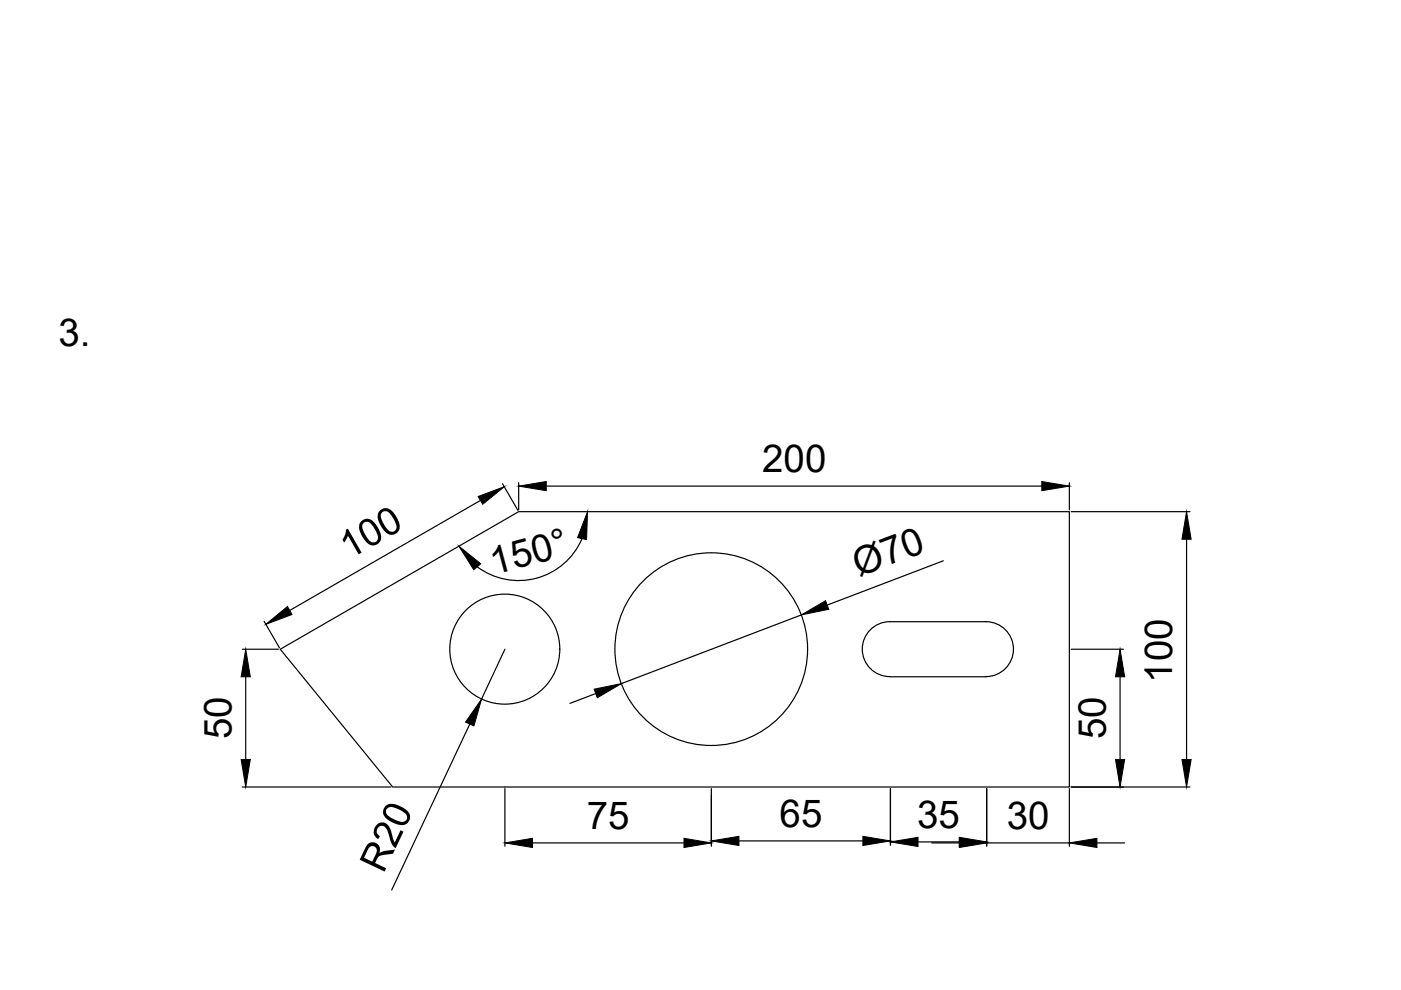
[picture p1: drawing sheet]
<svg xmlns="http://www.w3.org/2000/svg" width="297mm" height="210mm" viewBox="0 0 297 210" stroke-linecap="round" stroke-linejoin="round" font-family="sans-serif">
<!-- layer: 0 -->
<g fill="none" stroke="#000" stroke-width=".25">
<path d="M101.8 106.1l-40.4 23.3M106.5 102.6l3.3 5.6M110 102.3v5.8M115.8 103.1h105.1M123.4 114.2a14.6 14.6 0 0 1-22.2 6M200 118.9l-24.6 9.4M226.7 102.3v5.8M227.1 108.5h25.2M251.6 114.3v46.7M51.4 137.7h7.6M56 131.7l3.3 5.7M59.4 137.7l50.6-29.2h116.7v58.4h-143.4z"/>
<path d="M107 137.7l-4.9 10.5M169.9 130.4l-38.1 14.5M227.1 137.7h11.1M52.1 143.5v17.5M99.6 153.5l-16.6 35.2M126.3 147.1l-5.5 2M188.6 143.5a5.8 5.8 0 0 1-5.8-5.9 5.8 5.8 0 0 1 5.8-5.8h20.5a5.8 5.8 0 0 1 5.8 5.8 5.8 5.8 0 0 1-5.9 5.9M188.7 143.5h20.4M237.5 143.5v17.5M51.4 166.9h31.5M107 167.2v12.2M112.9 178.7h32.1"/>
<path d="M150.8 167.2v12.2M156.7 178.3h26.3M188.8 167.2v12M194.6 178.5h8.8M197.6 178.7h5.8M209.2 178.7h17.5M209.2 167.2v12.2M226.7 167.2v12.2M227.1 166.9h25.2M232.6 178.7h5.8"/>
<circle cx="107" cy="137.6" r="11.7"/>
<circle cx="150.8" cy="137.6" r="20.4"/>
</g>
<g fill="#000" stroke="#000" stroke-width=".21">
<path d="M101.4 105.3l5.5-2.1-4.6 3.7zM110 103.1l5.8-1v1.9zM124.6 108.5l-.2 5.9-1.9-.4zM220.9 102.1l5.8 1-5.8 .9zM251.6 108.5l.9 5.8h-1.9zM56.4 132.4l4.5-3.8 1 1.7zM97.3 115.8l4.6 3.7-1.5 1.3zM169.9 130.4l5.1-3 .7 1.8zM52.1 137.7l1 5.8h-2zM102.1 148.2l-1.6 5.7-1.8-.8zM126 146.1l5.8-1.2-5.2 3zM237.5 137.7l.9 5.8h-1.9z"/>
<path d="M51.1 161h2l-1 5.9zM107 178.7l5.9-1v2zM145 177.7l5.8 1-5.8 1zM150.8 178.3l5.9-1v2zM183 177.3l5.8 1-5.8 1zM188.8 178.5l5.8-1v2zM203.4 177.5l5.8 1-5.8 1zM203.4 177.7l5.8 1-5.8 1zM226.7 178.7l5.9-1v2zM236.5 161h1.9l-.9 5.9zM250.6 161h1.9l-.9 5.9z"/>
</g>
<g font-size="8.2">
<text x="12.4" y="73.3">3.</text>
<text x="161.6" y="100.1">200</text>
<text x="74" y="118.7" transform="rotate(-30 74 118.7)">100</text>
<text x="104.7" y="121.9" transform="rotate(-15 104.7 121.9)">150°</text>
<text x="182.1" y="122.3" transform="rotate(-21 182.1 122.3)">Ø70</text>
<text x="248.5" y="144.7" transform="rotate(-90 248.5 144.7)">100</text>
<text x="49.1" y="156.7" transform="rotate(-90 49.1 156.7)">50</text>
<text x="234.4" y="156.7" transform="rotate(-90 234.4 156.7)">50</text>
<text x="124.4" y="175.7">75</text>
<text x="165.3" y="175.3">65</text>
<text x="194.5" y="175.5">35</text>
<text x="213.5" y="175.7">30</text>
<text x="81.3" y="185.4" transform="rotate(-65 81.3 185.4)">R20</text>
</g>
</svg>
